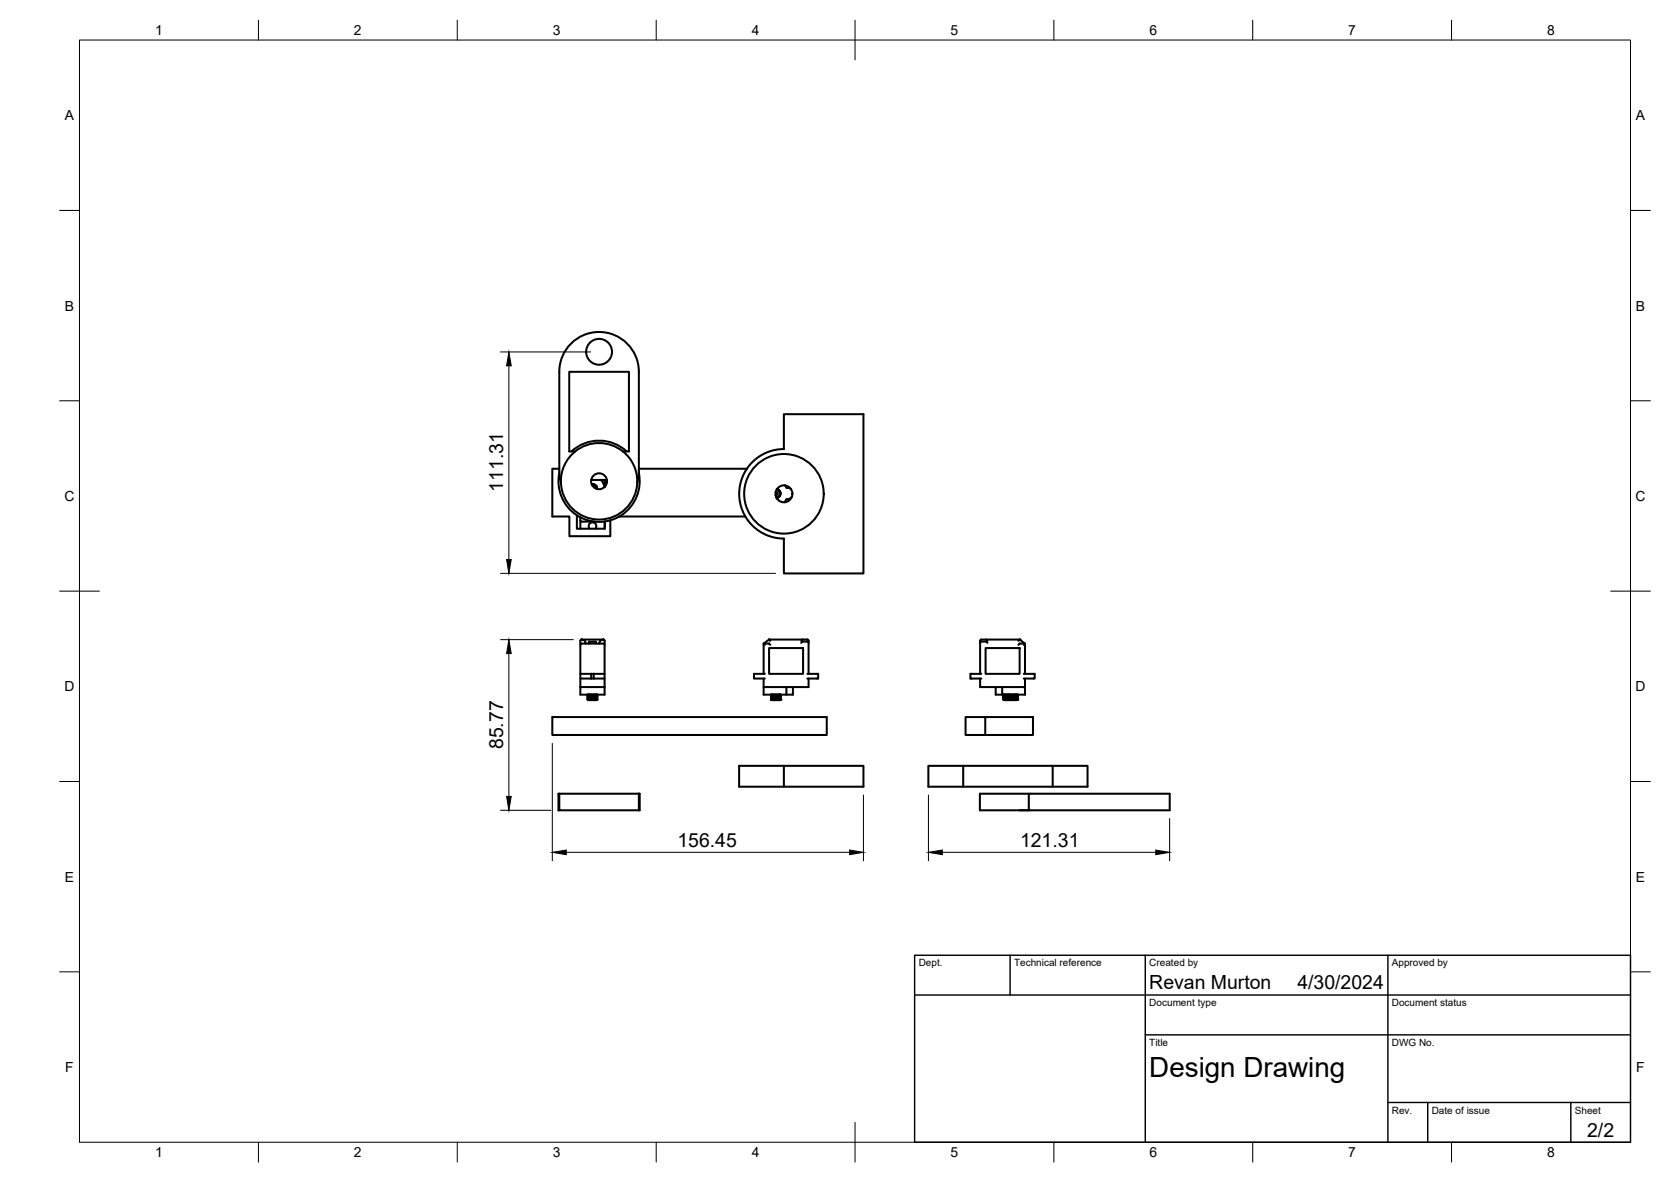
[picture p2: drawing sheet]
<svg xmlns="http://www.w3.org/2000/svg" width="420mm" height="297mm" viewBox="0 0 420 297" stroke-linecap="round" stroke-linejoin="round" font-family="sans-serif">
<!-- layer: Visible -->
<g fill="none" stroke="#000" stroke-width=".51">
<path d="M140.6 117.8h-1.7v12h4.3v5h10.3v-4M144.6 113.4a9.6 9.6 0 0 1 12 0M144.6 113.4h-1.5v-20h15v20h-1.5M144.6 113.4a9.6 9.6 0 0 0-3.6 7.8M156.6 113.4a9.6 9.6 0 0 1-1.7 16.1 9.6 9.6 0 0 1-13.9-8.3M157.6 113.4a10.2 10.2 0 0 0-13.9 0M160.6 118.9a10.2 10.2 0 0 1-10 12.3 10.2 10.2 0 0 1-10-12.3M160.6 117.8h27.2M197.1 104.1h20v40h-20v-8.8a11.3 11.3 0 0 1-11.2-11.2 11.3 11.3 0 0 1 11.2-11.3zM141 121.2l-.4-2.8v-25a10 10 0 0 1 10-10 10 10 0 0 1 10 10v25l-.4 2.8M145.1 129.5v3.4h7v-1.9M145.9 130.8l.4 .3"/>
<path d="M145.9 130v2.9M146.2 131.1h3.3M148.3 132.9a.96 .96 0 0 1 0-1.4 .96 .96 0 0 1 1.4 0 .96 .96 0 0 1 0 1.4M148.7 120.6h3.4v1.7M148.9 121.9l.7 .2 .3 .7M149.1 121.7l.1 .1M149.1 121.7h-.3M149.1 121.6h.1M149.5 121.7l-.3 .1M149.5 121.7l.2 .2M149.5 121.7h.1M149.7 121.9l.3 .2"/>
<path d="M149.7 121.9h.1M150 122.2l.1 .2M150 122.1v.1M150 122.6l.2 .2M150.1 122.9h.1M150.1 122.5l-.1 .1M150.1 122.4h.1M150.2 122.8l-.1 .1M150.2 122.8h.1M151.1 120.6l.5 .7 .4 1.1v-1.8M152 131v1.9M155.7 129.8h31.7"/>
<path d="M195 123.6a.41 .41 0 0 1 .5 .4 .41 .41 0 0 1-.5 .4M195.2 123.1a.96 .96 0 0 1 .8 .9 .96 .96 0 0 1-.8 1M195.3 125.2h.1M195.3 122.9h.3M195.3 125.1v.1M195.4 125.1h.2M195.6 122.9h.1M195.6 122.9l.1 .3M195.6 124.9v.2M195.6 125.1h.1M195.9 123.1l-.2 .1M195.9 123.1l.1 .4"/>
<path d="M195.9 124.9h-.3M195.9 123.1h.1M195.9 124.9h.1M196 124.5l-.1 .4M196 123.5l.2 .2-.1 .1M196.1 123.4h.1M196.1 124.6v.1M196.1 123.8l.2 .2M196.2 123.7h.1M196.2 124.3h.1M196.3 124l-.3 .5M196.3 124h.1"/>
<path d="M197.3 122l.2 .2a.73 .73 0 0 0 1 .5l.4 .2M199.1 124.9l-.8 .5a.69 .69 0 0 0-.9 .6l-.2 .2M145.9 172.7v1.9h6.1v-1.9M145.9 169.3h2.8M145.9 170.5h2.8M145.9 172.7h6.1M146.2 160.7l-.3 .3v11.7M146.2 160.7h.1M146.2 160.7a.87 .87 0 0 1 1 1M146.2 161.7h5.5l.3 .3M146.3 161.7l-.4 .3M146.3 160.7h-.1"/>
<path d="M147.8 174.6v1.2zM147.8 174.6v1.2M148 174.6v1.2h-.2M148 174.6v1.2M148 175.8h.1M148 175.8h1.9M148.1 161.7v-.4h1.8v.4M148.1 174.6l.1 1.2zM148.2 175.8v-1.2v1.2h.2M148.4 174.6l.1 1.2M148.5 174.6v1.2zM148.5 175.8h.1"/>
<path d="M148.6 174.6v1.2h.1M148.7 169.3h.6M148.7 170.5h.6M148.7 169.3v1.2M148.7 174.6v1.2M148.8 174.6l-.1 1.2M148.8 174.6v1.2M148.8 175.8h.3M148.9 174.6v1.2M149.1 174.6v1.2M149.1 174.6v1.2zM149.1 175.8h.2"/>
<path d="M149.2 174.6v1.2M149.3 169.3h2.7M149.3 170.5h2.7M149.3 169.3v1.2M149.3 174.6v1.2h.2v-1.2M149.5 174.6v1.2M149.5 175.8h.1M149.6 174.6v1.2h.1v-1.2M149.7 174.6v1.2M149.7 175.8h.1M149.8 174.6v1.2M149.8 174.6v1.2h.2v-1.2"/>
<path d="M150 174.6v1.2h.1v-1.2M150 174.6v1.2M150.1 174.6l.1 1.2M150.1 174.6v1.2M151.7 160.7a.9 .9 0 0 0-1 1M151.7 160.7h.1M151.7 160.7l.3 .3M151.7 160.7h-5.5M152 161v11.7M192 172.7v1.9h5.7v-1.9M192 170.5v2.2h11.3v-2.2M192.3 169.3h-2.7v1.2h2.7"/>
<path d="M192.3 162.1l-.3-.4h1.4l.3 .4M193.4 162.9h8.5v6.4h-8.5zM193.4 160.7h9.6l.3 .3M193.4 160.7l-1.4 1v7.6M193.4 160.7l.3 .3M193.4 160.7h.1M193.4 161.7h.1M193.9 174.6v1.2zM194 174.6l-.1 1.2M194 174.6v1.2M194 175.8h.1M194.1 175.8v-1.2v1.3l1.9-.1"/>
<path d="M194.1 175.8h.2M194.3 174.6v1.2M194.3 175.8l.1-1.2v1.2h.1M194.5 174.6l.1 1.2M194.6 175.8v-1.2v1.2h.2M194.6 174.6v1.2M194.8 174.6v1.2h.1M194.9 175.8l.1-1.2v1.2h.2M194.9 174.6v1.2M195.1 174.6v1.2M195.2 174.6v1.2l.1-1.2v1.2h.2M195.4 174.6v1.2"/>
<path d="M195.5 174.6v1.2l.1-1.2M195.6 174.6v1.2M195.6 175.8h.1M195.7 174.6v1.2h.2v-1.2M195.9 174.6v1.2M195.9 175.8h.1M195.9 174.6v1.2h.2v-1.2M196.1 174.6v1.2h.1v-1.2l.1 1.2M196.1 174.6v1.2M199.4 172.7v1.9h-1.7M201.8 160.7l-.4 .3M201.8 161.2l-.4 .4"/>
<path d="M201.8 161.2h1.2l.3 .3M201.8 160.7h.1M201.8 161.2h.1M203 169.3h2.7v1.2h-2.7M203.3 161v8.3M246.4 170.5v2.2h11.3M246.8 169.3h-2.8v1.2h2.8M247.8 162.9h8.6v6.4h-8.6zM248 161.2h-1.2l-.4 .3M248 161.2l.3 .4M248 160.7l.3 .3M248 161.2h.1"/>
<path d="M248 160.7h.1M250.4 172.7v1.9h1.6M252.3 174.6v1.2zM252.4 174.6l-.1 1.2M252.4 174.6v1.2M252.5 174.6v1.2h-.1M252.5 174.6v1.2M252.5 175.8h.2M252.6 175.8l1.1 .1M252.7 174.6v1.2M252.8 174.6l-.1 1.2zM252.8 175.8h.1"/>
<path d="M252.9 174.6l.1 1.2M253 174.6v1.2zM253 174.6v1.2M253 175.8h.2M253.2 174.6v1.2h.1M253.3 174.6v1.2M253.4 174.6l-.1 1.2M253.4 175.8h.1M253.5 174.6v1.2zM253.6 174.6v1.2M253.7 174.6v1.2h-.2v-1.2v1.2M253.7 174.6v1.2"/>
<path d="M253.7 175.8h.1M253.7 175.8v.1M253.9 174.6v1.2zM253.9 174.6v1.2M253.9 175.8h.1M254 174.6l.1 1.2M254.1 175.8v-1.2v1.2h.2M254.1 174.6v1.2M254.3 174.6v1.2h.1M254.4 175.8v-1.2l.2 1.2M254.4 174.6v1.2M254.6 174.6v1.2h.1"/>
<path d="M254.7 175.8l.1-1.2v1.2h.2M254.7 174.6v1.2M254.8 174.6v1.2M255 174.6v1.2l.1-1.2v1.2h.1M255.1 174.6v1.2M255.2 174.6v1.2h.2v-1.2M255.4 174.6v1.2M255.4 175.8h.1M255.5 174.6v1.2h.1v-1.2M255.6 174.6v1.3h-1.9M255.6 174.6v1.2M255.6 175.8h.1"/>
<path d="M255.7 174.6v1.2h.1v-1.2M255.8 174.6l.1 1.2M255.8 174.6v1.2M256.4 160.7h-9.8l-.2 .3v8.3M256.4 160.7l1.3 1h-1.3M256.4 161.7l-.3 .4M256.4 160.7l-.3 .3M256.4 161.7h.1M256.4 160.7h.1M257.4 169.3h2.8v1.2h-2.8M257.4 162.1l.3-.4v7.6M257.7 170.5v4.1h-5.7v-1.9"/>
<path d="M138.9 180.2h69v4.5h-69zM140.6 199.5v4.1h20v-4.1M160.6 199.5h-20.2v4.1h.2M160.6 199.5h.2v4.1h-.2M185.8 192.5h31.3v5.2h-31.3zM197.1 192.5v5.2M233.4 192.5h40.1v5.2h-40.1zM242.2 192.5v5.2M242.8 180.2h4.9v4.5h-4.9zM247.7 180.2h12v4.5h-12M258.7 199.5h-12.3v4.1h12.3v-4.1h35.4v4.1h-37.8M264.7 192.5v5.2"/>
<circle cx="150.6" cy="88.4" r="3.2"/>
<circle cx="150.6" cy="120.9" r="2"/>
<circle cx="197.1" cy="124.1" r="10"/>
<circle cx="197.1" cy="124.1" r="2.13"/>
</g>
<g fill="#000">
<circle cx="150" cy="175.8" r=".25"/>
<circle cx="193.4" cy="160.7" r=".25"/>
<circle cx="196.1" cy="175.8" r=".25"/>
<circle cx="196.3" cy="175.8" r=".25"/>
<circle cx="255.8" cy="175.8" r=".25"/>
<circle cx="256.4" cy="160.7" r=".25"/>
</g>
<!-- layer: BORDER -->
<g fill="none" stroke="#000" stroke-width=".25">
<path d="M20 10.1h390v276.9h-390zM65 5.1v5M115 5.1v5M165 5.1v5M215 5.1v10M265 5.1v5M315 5.1v5M365 5.1v5M15 52.9h5M410 52.9h5M15 100.7h5M410 100.7h5"/>
<path d="M15 148.6h10M405 148.6h10M15 196.4h5M410 196.4h5M15 244.2h5M410 244.2h5M65 287v5M115 287v5M165 287v5M215 282.1v9.9M265 287v5M315 287v5"/>
<path d="M365 287v5"/>
</g>
<!-- layer: TITLEBLOCK -->
<path d="M230 240.1h180v46.9h-180zM230 250h180M254 240.1v9.9M288 240.1v46.9M349 240.1v46.9M288 260.1h122M349 277.1h61M359 277.1v9.9M395 277.1v9.9" fill="none" stroke="#000" stroke-width=".36"/>
<!-- layer: FD_Dimensions -->
<path d="M125.9 88.4h22.6M128 91.9v48.7M125.9 144.1h69.1M125.9 160.7h18.2M128 164.2v35.9M138.9 186.8v29.5M217.1 199.8v16.5M233.4 199.8v16.5M125.9 203.6h12.6M142.4 214.2h71.2M236.9 214.2h53.7M294.1 205.7v10.6" fill="none" stroke="#000" stroke-width=".25"/>
<path d="M128 88.4l.5 3.5h-1.1zM127.4 140.6h1.1l-.5 3.5zM128 160.7l.5 3.5h-1.1zM127.4 200.1h1.1l-.5 3.5zM138.9 214.2l3.5-.6v1.2zM213.6 213.6l3.5 .6-3.5 .6zM233.4 214.2l3.5-.6v1.2zM290.6 213.6l3.5 .6-3.5 .6z" fill="#000" stroke="#000" stroke-width=".25"/>
<text font-size="7" x="289" y="270.6">Design Drawing</text>
<g font-size="4.9">
<text x="126.5" y="123.6" transform="rotate(-90 126.5 123.6)">111.31</text>
<text x="126.5" y="188.3" transform="rotate(-90 126.5 188.3)">85.77</text>
<text x="170.3" y="212.7">156.45</text>
<text x="256.5" y="212.7">121.31</text>
<text x="289" y="248.5">Revan Murton</text>
<text x="326.2" y="248.5">4/30/2024</text>
<text x="399.1" y="285.7">2/2</text>
</g>
<g font-size="3.5">
<text x="39" y="8.8">1</text>
<text x="89" y="8.8">2</text>
<text x="139" y="8.8">3</text>
<text x="189" y="8.8">4</text>
<text x="239" y="8.8">5</text>
<text x="289" y="8.8">6</text>
<text x="339" y="8.8">7</text>
<text x="389" y="8.8">8</text>
<text x="16.3" y="30.2">A</text>
<text x="411.3" y="30.2">A</text>
<text x="16.3" y="78">B</text>
<text x="411.3" y="78">B</text>
<text x="16.2" y="125.9">C</text>
<text x="411.2" y="125.9">C</text>
<text x="16.2" y="173.7">D</text>
<text x="411.2" y="173.7">D</text>
<text x="16.3" y="221.6">E</text>
<text x="411.3" y="221.6">E</text>
<text x="16.4" y="269.4">F</text>
<text x="411.4" y="269.4">F</text>
<text x="39" y="290.8">1</text>
<text x="89" y="290.8">2</text>
<text x="139" y="290.8">3</text>
<text x="189" y="290.8">4</text>
<text x="239" y="290.8">5</text>
<text x="289" y="290.8">6</text>
<text x="339" y="290.8">7</text>
<text x="389" y="290.8">8</text>
</g>
<g font-size="2.5">
<text x="231" y="242.9">Dept.</text>
<text x="255" y="242.9">Technical reference</text>
<text x="289" y="242.9">Created by</text>
<text x="350" y="242.9">Approved by</text>
<text x="289" y="252.8">Document type</text>
<text x="350" y="252.8">Document status</text>
<text x="289" y="262.9">Title</text>
<text x="350" y="262.9">DWG No.</text>
<text x="350" y="279.9">Rev.</text>
<text x="360" y="279.9">Date of issue</text>
<text x="396" y="279.9">Sheet</text>
</g>
</svg>
